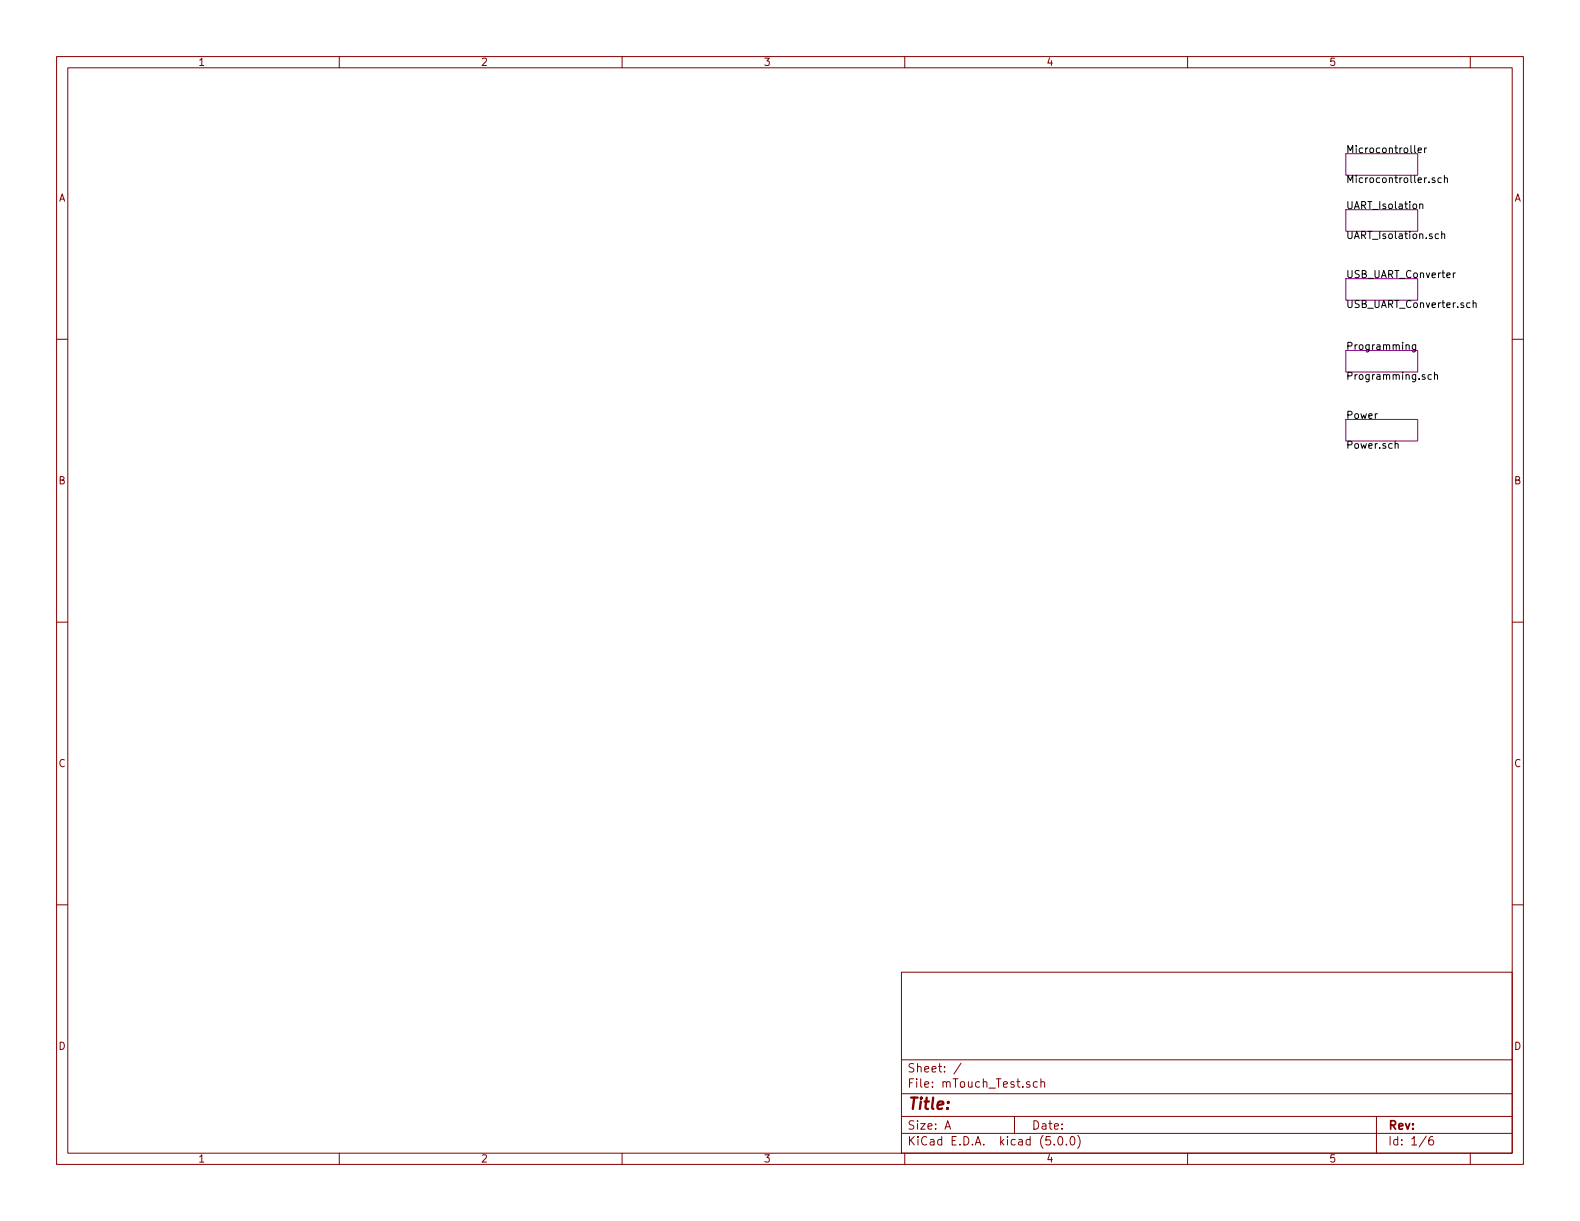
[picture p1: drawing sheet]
<svg xmlns="http://www.w3.org/2000/svg" width="279mm" height="216mm" viewBox="0 0 279 216" stroke-linecap="round" stroke-linejoin="round" font-family="sans-serif">
<g fill="none" stroke="#840000" stroke-width=".18">
<path d="M10 10h259.4v195.9h-259.4zM12 12h255.4v191.9h-255.4zM60 10v2M110 10v2M160 10v2M210 10v2M260 10v2M10 60h2M267.4 60h2M10 110h2M267.4 110h2M10 160h2"/>
<path d="M267.4 160h2M159.4 171.9h108v32h-108zM159.4 197.4h108M159.4 193.4h108M159.4 187.4h108M167.1 199.7l.5-1.5 .5 1.5M167.2 199.2h.8M170 188l-1.3 1.9M179.4 197.4v3M182.1 191.3a.37 .37 0 0 0-.6 .2l.1 .2 .5 .1 .1 .2-.3 .3-.4-.1M183.4 191.3h-.4l-.3 .2 .1 .6 .2 .2 .4-.1M184.1 191.4v-.1a.37 .37 0 0 1 .6 .2v.8"/>
<path d="M184.1 190.8v1.5M243.4 197.4v6.5M60 203.9v2M110 203.9v2M159.4 200.4h108M160 203.9v2M186.4 202.3v.2M187.2 201.1l.4-.1a.94 .94 0 0 1 0 1.5 .79 .79 0 0 1-.4-1.4zM188.6 202.3v.2M189.4 201.1l.3-.1a.94 .94 0 0 1 0 1.5 .82 .82 0 0 1-.3-1.4zM190.6 200.8a1.71 1.71 0 0 1 0 2.2M210 203.9v2"/>
<path d="M252.2 200.9l-1.2 1.9M253.4 201a.62 .62 0 0 0-.7 .6v.7l.3 .2 .4-.2 .1-.5-.1-.2-.4-.1-.3 .3M260 203.9v2"/>
</g>
<path d="M238 27.2h12.7v3.8h-12.7zM238 37.1h12.7v3.8h-12.7zM238 49.3h12.7v3.8h-12.7zM238 62h12.7v3.8h-12.7zM238 74.2h12.7v3.8h-12.7z" fill="none" stroke="#840084" stroke-width=".18"/>
<g fill="none" stroke="#000" stroke-width=".18">
<path d="M250.2 25.7v1.1l.1 .2M250.8 26.6l.6-.1-.1-.3h-.3l-.2 .1v.6h.5M251.1 36.2l.2-.1h.2l.1 .8M251.1 36.1v.8M251.9 26.2v.8M252.3 26.2l-.4 .2M253.7 31.5l-.3-.1-.2 .2 .1 .2 .4 .1v.3h-.5M254.9 31.5l-.4-.1-.2 .3 .1 .5h.5M255.4 31.6l.2-.2 .3 .1 .1 .8M255.4 31v1.3M254.4 41.4h-.4l-.2 .2 .1 .5h.5M254.9 41.5l.2-.1h.3l.1 .8"/>
<path d="M254.9 40.9v1.3M257 48.3v.8M257.4 48.3l-.4 .2M259.9 53.6l-.3-.1-.2 .3 .1 .5h.4M260.5 53.7l.2-.2 .3 .1v.8M260.5 53.1v1.3M246.7 78.6l.2-.2 .3 .1v.8M248.6 61.1l.2-.1h.3l.1 .8M250.3 61v1l-.2 .2h-.3M250.3 61h-.3l-.3 .2 .2 .5h.4M253.1 66.3l-.3-.1-.3 .3 .1 .5h.5M253.7 66.4l.1-.2 .4 .1v.8"/>
<path d="M253.7 65.8v1.3"/>
</g>
<text font-size="2.8" fill="#840000" x="160.4" y="196.2">Title:</text>
<g font-size="2.1" fill="#840000">
<text x="160.4" y="189.6">Sheet: /</text>
<text x="160.4" y="192.3">File: mTouch_Test.sch</text>
<text x="160.4" y="202.5">KiCad E.D.A. kicad (5.0.0)</text>
<text x="160.4" y="199.7">Size: A</text>
<text x="182.4" y="199.7">Date:</text>
<text x="245.4" y="199.7">Rev:</text>
<text x="245.4" y="202.5">Id: 1/6</text>
</g>
<g font-size="1.8" fill="#840000">
<text x="35" y="11.6">1</text>
<text x="85" y="11.6">2</text>
<text x="135" y="11.6">3</text>
<text x="185" y="11.6">4</text>
<text x="235" y="11.6">5</text>
<text x="10.4" y="35.6">A</text>
<text x="267.8" y="35.6">A</text>
<text x="10.4" y="85.6">B</text>
<text x="267.8" y="85.6">B</text>
<text x="10.4" y="135.6">C</text>
<text x="267.8" y="135.6">C</text>
<text x="10.4" y="185.6">D</text>
<text x="267.8" y="185.6">D</text>
<text x="35" y="205.5">1</text>
<text x="85" y="205.5">2</text>
<text x="135" y="205.5">3</text>
<text x="185" y="205.5">4</text>
<text x="235" y="205.5">5</text>
</g>
<g font-size="1.8">
<text x="238" y="27.1">Microcontroller</text>
<text x="238" y="32.4">Microcontroller.sch</text>
<text x="238" y="37">UART_Isolation</text>
<text x="238" y="42.3">UART_Isolation.sch</text>
<text x="238" y="49.2">USB_UART_Converter</text>
<text x="238" y="54.5">USB_UART_Converter.sch</text>
<text x="238" y="61.9">Programming</text>
<text x="238" y="67.2">Programming.sch</text>
<text x="238" y="74.1">Power</text>
<text x="238" y="79.3">Power.sch</text>
</g>
</svg>
